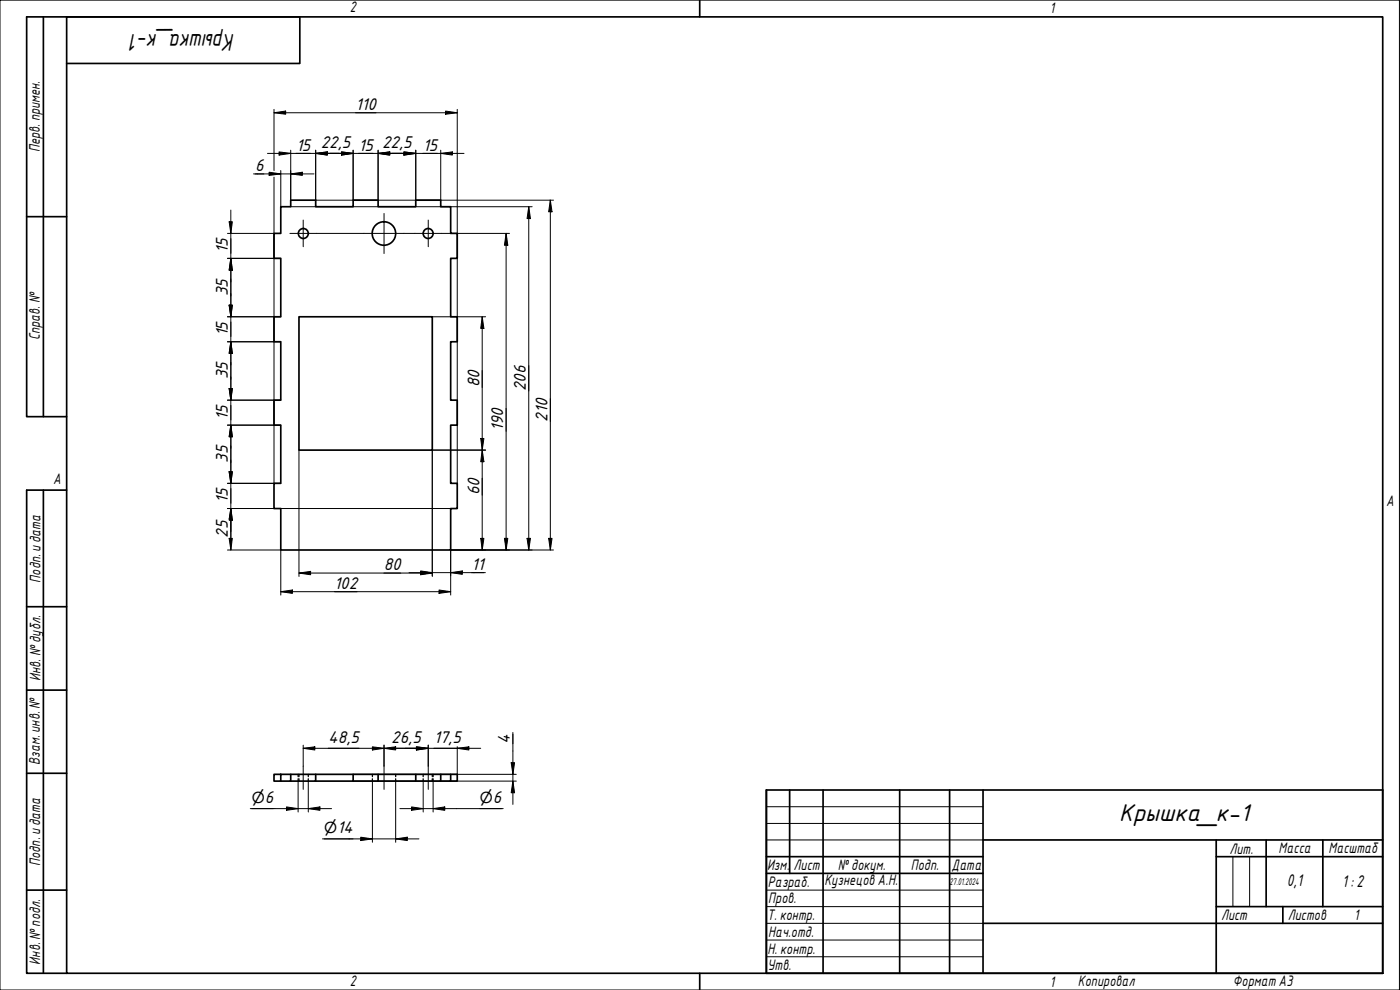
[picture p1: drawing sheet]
<svg xmlns="http://www.w3.org/2000/svg" width="420mm" height="297mm" viewBox="0 0 420 297" stroke-linecap="round" stroke-linejoin="round" font-family="sans-serif">
<g fill="none" stroke="#000" stroke-width=".51">
<path d="M84.3 62h2.9v-1.9h7.5v1.9h11.3v-1.9h7.5v1.9h11.3v-1.9h7.5v1.9h3v8h1.9v7.5h-1.9v17.5h1.9v7.5h-1.9v17.6h1.9v7.5h-1.9v17.4h1.9v7.6h-1.9v12.4h-51v-12.4h-2.1v-7.6h2.1v-17.4h-2.1v-7.5h2.1v-17.6h-2.1v-7.5h2.1v-17.5h-2.1v-7.5h2.1zM89.7 95h40v40.1h-40zM84.3 232.3v2.1h-2.1v-2.1h55v2.1h-1.9M87.2 232.3v2.1h-2.9M94.7 232.3v2.1h-7.5M106 232.3v2.1h-11.3M113.5 232.3v2.1h-7.5M124.8 232.3v2.1h-11.3M132.3 232.3v2.1h-7.5M135.3 232.3v2.1h-3"/>
<circle cx="91" cy="70.1" r="1.49"/>
<circle cx="115.2" cy="70.1" r="3.5"/>
<circle cx="128.5" cy="70.1" r="1.49"/>
</g>
<g fill="none" stroke="#000" stroke-width=".38">
<path d="M89.5 232.3v.7M89.5 233.7v.7M89.7 232.3v.7M89.7 233.7v.7M92.5 232.3v.7M92.5 233.7v.7M111.8 232.3v.7M111.8 233.7v.7M118.7 232.3v.7M118.7 233.7v.7M127 232.3v.7M127 233.7v.7"/>
<path d="M129.7 232.3v.7M129.7 233.7v.7M130 232.3v.7M130 233.7v.7"/>
</g>
<path d="M20 5.1h395v286.9h-395zM210 0v5.1M210 292v5" fill="none" stroke="#000" stroke-width=".51"/>
<path d="M0 0h420v297h-420z" fill="none" stroke="#000" stroke-width=".3"/>
<g fill="none" stroke="#000" stroke-width=".51">
<path d="M230 237h185v55h-185zM237 237v25.1M247 237v55M270 237v55M285 237v55M295 237v55M230 257h65M295 252h120M365 257h50M365 252v40M380 252v20M397 252v20"/>
<path d="M230 262.1h65M295 277h120M365 272h50M385 272v5"/>
</g>
<path d="M230 242h65M230 247.1h65M230 252h65M370 257v15M375 257v15M230 267.1h65M230 272h65M230 277h65M230 282.1h65M230 287.1h65" fill="none" stroke="#000" stroke-width=".3"/>
<path d="M13 5.1v119.9M20 19h70v-13.9h-82v119.9h12M8 65h12M13 147.1v144.9M20 147.1h-12v144.9h12M8 182h12M8 207.1h12M8 232h12M8 267.1h12" fill="none" stroke="#000" stroke-width=".51"/>
<g fill="none" stroke="#000" stroke-width=".3">
<path d="M82.2 33.8l3.5-.5v1zM82.2 33.8h55M82.2 32.8v18.4M133.7 33.3l3.5 .5-3.5 .5zM137.2 32.8v112.2M76.1 52.2h18.1M80.3 46h59M80.8 51.7l3.5 .5-3.5 .4zM82.2 53.1v91.9M83.8 45.6l3.4 .4-3.4 .5zM84.3 51.2v10.8M87.2 52.2l3.5-.5v.9z"/>
<path d="M87.2 45.1v15M94.7 46l3.5-.4v.9zM94.7 45.1v15h71.4M102.5 45.6l3.5 .4-3.5 .5zM106 45.1v15M113.5 46l3.5-.4v.9zM113.5 45.1v15M121.2 45.6l3.6 .4-3.6 .5zM124.8 45.1v15M132.3 46l3.5-.4v.9zM132.3 45.1v15M68.3 70h13.9"/>
<path d="M68.3 77.5h16M68.8 66.5h.9l-.4 3.5zM69.3 77.5l.4 3.6h-.9zM69.3 63v102M87.2 62h72.5M95 70h14.2M121.2 70h3.3M132.5 70h20.4M151.9 70l.5 3.6h-1zM151.9 70v95M158.7 62l.5 3.6h-1zM158.7 62v103"/>
<path d="M165.2 60.1l.5 3.4h-1zM165.2 60.1v104.9M68.3 95h16M68.8 91.6h.9l-.4 3.4zM129.7 95h16M144.7 95l.5 3.5h-.9zM144.7 95v70M68.3 102.5h16M68.8 116.6h.9l-.4 3.5zM69.3 102.5l.4 3.5h-.9zM68.3 127.6h16M68.3 120.1h16"/>
<path d="M69.3 127.6l.4 3.4h-.9zM89.7 135.1v37.9M144.3 131.6h.9l-.5 3.5zM144.7 135.1l.5 3.4h-.9zM145.7 135.1h-16v37.9M68.3 152.6h67M68.3 145h16M68.8 141.5h.9l-.4 3.5zM68.8 155.8l.5-3.2 .4 3.5M68.9 156.1h.8M69.3 152.6l.4 3.5h-.9zM68.3 165h16v13.5"/>
<path d="M68.8 161.5h.9l-.4 3.5zM84.3 177.5l3.5-.5v1zM84.3 177.5h51M89.7 171.9l3.5-.5v1.1zM89.7 171.9h40M122.7 171.8h23M126.2 171.4l3.5 .5-3.5 .6zM126.2 171.3l3.5 .5-3.5 .5zM131.8 177l3.5 .5-3.5 .5zM135.3 171.8l3.4-.5v1zM144.3 161.5h.9l-.5 3.5zM151.4 161.5h1l-.5 3.5z"/>
<path d="M158.2 161.5h1l-.5 3.5zM164.7 161.5h1l-.5 3.5zM166.1 165h-30.8v13.5M153.9 219.8v21.5M89.5 234.4v9.2M91 224.5l3.5-.4v.9zM91 224.5h53.3M91 223.6v6.3M92.5 234.4v9.2M106 234.4h9.1M106 232.3h9.1M111.8 224.1l3.5 .4-3.5 .5z"/>
<path d="M111.8 234.4v18.3M115.3 224.5l3.4-.4v.9zM115.3 223.6v6.3M115.3 234.4h13.1M115.3 232.3h13.1M118.7 234.4v18.3M125 224.1l3.5 .4-3.5 .5zM127 234.4v9.2M128.5 223.6v6.3M128.6 234.4h26.3M128.6 232.3h26.3M130 234.4v9.2"/>
<path d="M137.2 224.5l3.5-.4v.9zM137.2 224v8.3M153.4 228.8h1l-.5 3.5zM153.9 234.4l.5 3.5h-1zM75.1 242.6h24.4M86 242.1l3.5 .5-3.5 .5zM92.5 242.6l3.5-.5v1zM96.8 251.7h28.9M108.3 251.2l3.5 .5-3.5 .5zM118.7 251.7l3.5-.5v1zM120 242.6h31M123.5 242.1l3.5 .5-3.5 .5z"/>
<path d="M130 242.6l3.5-.5v1z"/>
</g>
<g fill="#000">
<path d="M82.2 33.8l3.5-.5v1z" fill-rule="evenodd"/>
<path d="M133.7 33.3l3.5 .5-3.5 .5z" fill-rule="evenodd"/>
<path d="M80.8 51.7l3.5 .5-3.5 .4z" fill-rule="evenodd"/>
<path d="M83.8 45.6l3.4 .4-3.4 .5z" fill-rule="evenodd"/>
<path d="M87.2 52.2l3.5-.5v.9z" fill-rule="evenodd"/>
<path d="M94.7 46l3.5-.4v.9z" fill-rule="evenodd"/>
<path d="M94.7 46l3.5-.4v.9z" fill-rule="evenodd"/>
<path d="M102.5 45.6l3.5 .4-3.5 .5z" fill-rule="evenodd"/>
<path d="M102.5 45.6l3.5 .4-3.5 .5z" fill-rule="evenodd"/>
<path d="M113.5 46l3.5-.4v.9z" fill-rule="evenodd"/>
<path d="M113.5 46l3.5-.4v.9z" fill-rule="evenodd"/>
<path d="M121.2 45.6l3.6 .4-3.6 .5z" fill-rule="evenodd"/>
<path d="M121.2 45.6l3.6 .4-3.6 .5z" fill-rule="evenodd"/>
<path d="M132.3 46l3.5-.4v.9z" fill-rule="evenodd"/>
<path d="M68.8 66.5h.9l-.4 3.5z" fill-rule="evenodd"/>
<path d="M151.9 70l.5 3.6h-1z" fill-rule="evenodd"/>
<path d="M158.7 62l.5 3.6h-1z" fill-rule="evenodd"/>
<path d="M165.2 60.1l.5 3.4h-1z" fill-rule="evenodd"/>
<path d="M68.8 91.6h.9l-.4 3.4z" fill-rule="evenodd"/>
<path d="M68.8 91.6h.9l-.4 3.4z" fill-rule="evenodd"/>
<path d="M69.3 77.5l.4 3.6h-.9z" fill-rule="evenodd"/>
<path d="M69.3 77.5l.4 3.6h-.9z" fill-rule="evenodd"/>
<path d="M144.7 95l.5 3.5h-.9z" fill-rule="evenodd"/>
<path d="M68.8 116.6h.9l-.4 3.5z" fill-rule="evenodd"/>
<path d="M68.8 116.6h.9l-.4 3.5z" fill-rule="evenodd"/>
<path d="M69.3 102.5l.4 3.5h-.9z" fill-rule="evenodd"/>
<path d="M69.3 102.5l.4 3.5h-.9z" fill-rule="evenodd"/>
<path d="M69.3 127.6l.4 3.4h-.9z" fill-rule="evenodd"/>
<path d="M69.3 127.6l.4 3.4h-.9z" fill-rule="evenodd"/>
<path d="M144.3 131.6h.9l-.5 3.5z" fill-rule="evenodd"/>
<path d="M144.7 135.1l.5 3.4h-.9z" fill-rule="evenodd"/>
<path d="M68.8 141.5h.9l-.4 3.5z" fill-rule="evenodd"/>
<path d="M68.8 141.5h.9l-.4 3.5z" fill-rule="evenodd"/>
<path d="M69.3 152.6l.4 3.5h-.9z" fill-rule="evenodd"/>
<path d="M69.3 152.6l.4 3.5h-.9z" fill-rule="evenodd"/>
<path d="M68.8 161.5h.9l-.4 3.5z" fill-rule="evenodd"/>
<path d="M84.3 177.5l3.5-.5v1z" fill-rule="evenodd"/>
<path d="M89.7 171.9l3.5-.5v1.1z" fill-rule="evenodd"/>
<path d="M126.2 171.4l3.5 .5-3.5 .6z" fill-rule="evenodd"/>
<path d="M126.2 171.3l3.5 .5-3.5 .5z" fill-rule="evenodd"/>
<path d="M131.8 177l3.5 .5-3.5 .5z" fill-rule="evenodd"/>
<path d="M135.3 171.8l3.4-.5v1z" fill-rule="evenodd"/>
<path d="M144.3 161.5h.9l-.5 3.5z" fill-rule="evenodd"/>
<path d="M151.4 161.5h1l-.5 3.5z" fill-rule="evenodd"/>
<path d="M158.2 161.5h1l-.5 3.5z" fill-rule="evenodd"/>
<path d="M164.7 161.5h1l-.5 3.5z" fill-rule="evenodd"/>
<path d="M91 224.5l3.5-.4v.9z" fill-rule="evenodd"/>
<path d="M111.8 224.1l3.5 .4-3.5 .5z" fill-rule="evenodd"/>
<path d="M115.3 224.5l3.4-.4v.9z" fill-rule="evenodd"/>
<path d="M125 224.1l3.5 .4-3.5 .5z" fill-rule="evenodd"/>
<path d="M125 224.1l3.5 .4-3.5 .5z" fill-rule="evenodd"/>
<path d="M137.2 224.5l3.5-.4v.9z" fill-rule="evenodd"/>
<path d="M153.4 228.8h1l-.5 3.5z" fill-rule="evenodd"/>
<path d="M153.9 234.4l.5 3.5h-1z" fill-rule="evenodd"/>
<path d="M86 242.1l3.5 .5-3.5 .5z" fill-rule="evenodd"/>
<path d="M92.5 242.6l3.5-.5v1z" fill-rule="evenodd"/>
<path d="M108.3 251.2l3.5 .5-3.5 .5z" fill-rule="evenodd"/>
<path d="M118.7 251.7l3.5-.5v1z" fill-rule="evenodd"/>
<path d="M123.5 242.1l3.5 .5-3.5 .5z" fill-rule="evenodd"/>
<path d="M130 242.6l3.5-.5v1z" fill-rule="evenodd"/>
</g>
<path d="M87 70h8M91 66v8M109.2 70h12M115.3 64.1v12M124.5 70h8M128.5 66v8" fill="none" stroke="#000" stroke-width=".3"/>
<path d="M91 229.9v6.9M115.3 229.9v6.9M128.5 229.9v6.9" fill="none" stroke="#000" stroke-width=".3"/>
<g font-size="7">
<text x="70.5" y="10.3" transform="rotate(180 70.5 10.3)">Крышка_к-1</text>
<text x="335.9" y="246.2">Крышка_к-1</text>
</g>
<g font-size="4.9">
<text x="106.7" y="32.9">110</text>
<text x="88.8" y="45.2">15</text>
<text x="96.3" y="44.3">22,5</text>
<text x="107.6" y="45.2">15</text>
<text x="114.7" y="44.3">22,5</text>
<text x="126.9" y="45.2">15</text>
<text x="76.6" y="51.3">6</text>
<text x="68.4" y="76" transform="rotate(-90 68.4 76)">15</text>
<text x="68.4" y="88.8" transform="rotate(-90 68.4 88.8)">35</text>
<text x="68.4" y="101" transform="rotate(-90 68.4 101)">15</text>
<text x="68.4" y="113.8" transform="rotate(-90 68.4 113.8)">35</text>
<text x="143.9" y="116.3" transform="rotate(-90 143.9 116.3)">80</text>
<text x="157.8" y="117.3" transform="rotate(-90 157.8 117.3)">206</text>
<text x="68.4" y="126" transform="rotate(-90 68.4 126)">15</text>
<text x="151" y="129.4" transform="rotate(-90 151 129.4)">190</text>
<text x="164.3" y="126.5" transform="rotate(-90 164.3 126.5)">210</text>
<text x="68.4" y="138.9" transform="rotate(-90 68.4 138.9)">35</text>
<text x="143.9" y="148.6" transform="rotate(-90 143.9 148.6)">60</text>
<text x="68.4" y="151" transform="rotate(-90 68.4 151)">15</text>
<text x="68.4" y="161.3" transform="rotate(-90 68.4 161.3)">25</text>
<text x="115.2" y="171.1">80</text>
<text x="141.5" y="170.9">11</text>
<text x="100.3" y="176.6">102</text>
<text x="98.5" y="222.8">48,5</text>
<text x="117.4" y="222.8">26,5</text>
<text x="130.2" y="222.8">17,5</text>
<text x="153" y="223.2" transform="rotate(-90 153 223.2)">4</text>
<text x="386.2" y="265.9">0,1</text>
<text x="402.8" y="266.2">1: 2</text>
</g>
<g font-size="4.6">
<text x="75.6" y="240.8">⌀6</text>
<text x="144" y="240.8">⌀6</text>
<text x="97.3" y="250">⌀14</text>
</g>
<g font-size="4.4">
<text x="105" y="3.7">2</text>
<text x="315" y="3.8">1</text>
<text x="11.9" y="45.6" transform="rotate(-90 11.9 45.6)">Перв. примен.</text>
<text x="12" y="102.2" transform="rotate(-90 12 102.2)">Справ. №</text>
<text x="16" y="145.2">A</text>
<text x="416" y="151.7">A</text>
<text x="12.2" y="174.8" transform="rotate(-90 12.2 174.8)">Подп. идата</text>
<text x="12.2" y="204.3" transform="rotate(-90 12.2 204.3)">Инв. №дубл.</text>
<text x="12" y="229.5" transform="rotate(-90 12 229.5)">Взам. инв. №</text>
<text x="369" y="256.1">Лит.</text>
<text x="383.7" y="256.1">Масса</text>
<text x="398.7" y="256.1">Масштаб</text>
<text x="12.1" y="259.8" transform="rotate(-90 12.1 259.8)">Подп. идата</text>
<text x="230.2" y="261.1">Изм.</text>
<text x="238.2" y="261.1">Лист</text>
<text x="251.5" y="261">№докум.</text>
<text x="273.4" y="261.2">Подп.</text>
<text x="285.6" y="261.2">Дата</text>
<text x="230.4" y="266.1">Разраб.</text>
<text x="247.4" y="265.7">Кузнецов А.Н.</text>
<text x="230.6" y="271.1">Пров.</text>
<text x="230.3" y="276.1">Т. контр.</text>
<text x="230.5" y="281.1">Нач.отд.</text>
<text x="366.5" y="276.1">Лист</text>
<text x="386.5" y="276.1">Листов</text>
<text x="406.4" y="276">1</text>
<text x="230.4" y="286.1">Н. контр.</text>
<text x="12.1" y="289.4" transform="rotate(-90 12.1 289.4)">Инв. №подл.</text>
<text x="230.3" y="291.1">Утв.</text>
<text x="105" y="295.9">2</text>
<text x="315" y="296.1">1</text>
<text x="323.5" y="295.8">Копировал</text>
<text x="370" y="295.8">Формат А3</text>
</g>
<text font-size="2.8" x="285" y="265.5">27.01.2024</text>
</svg>
